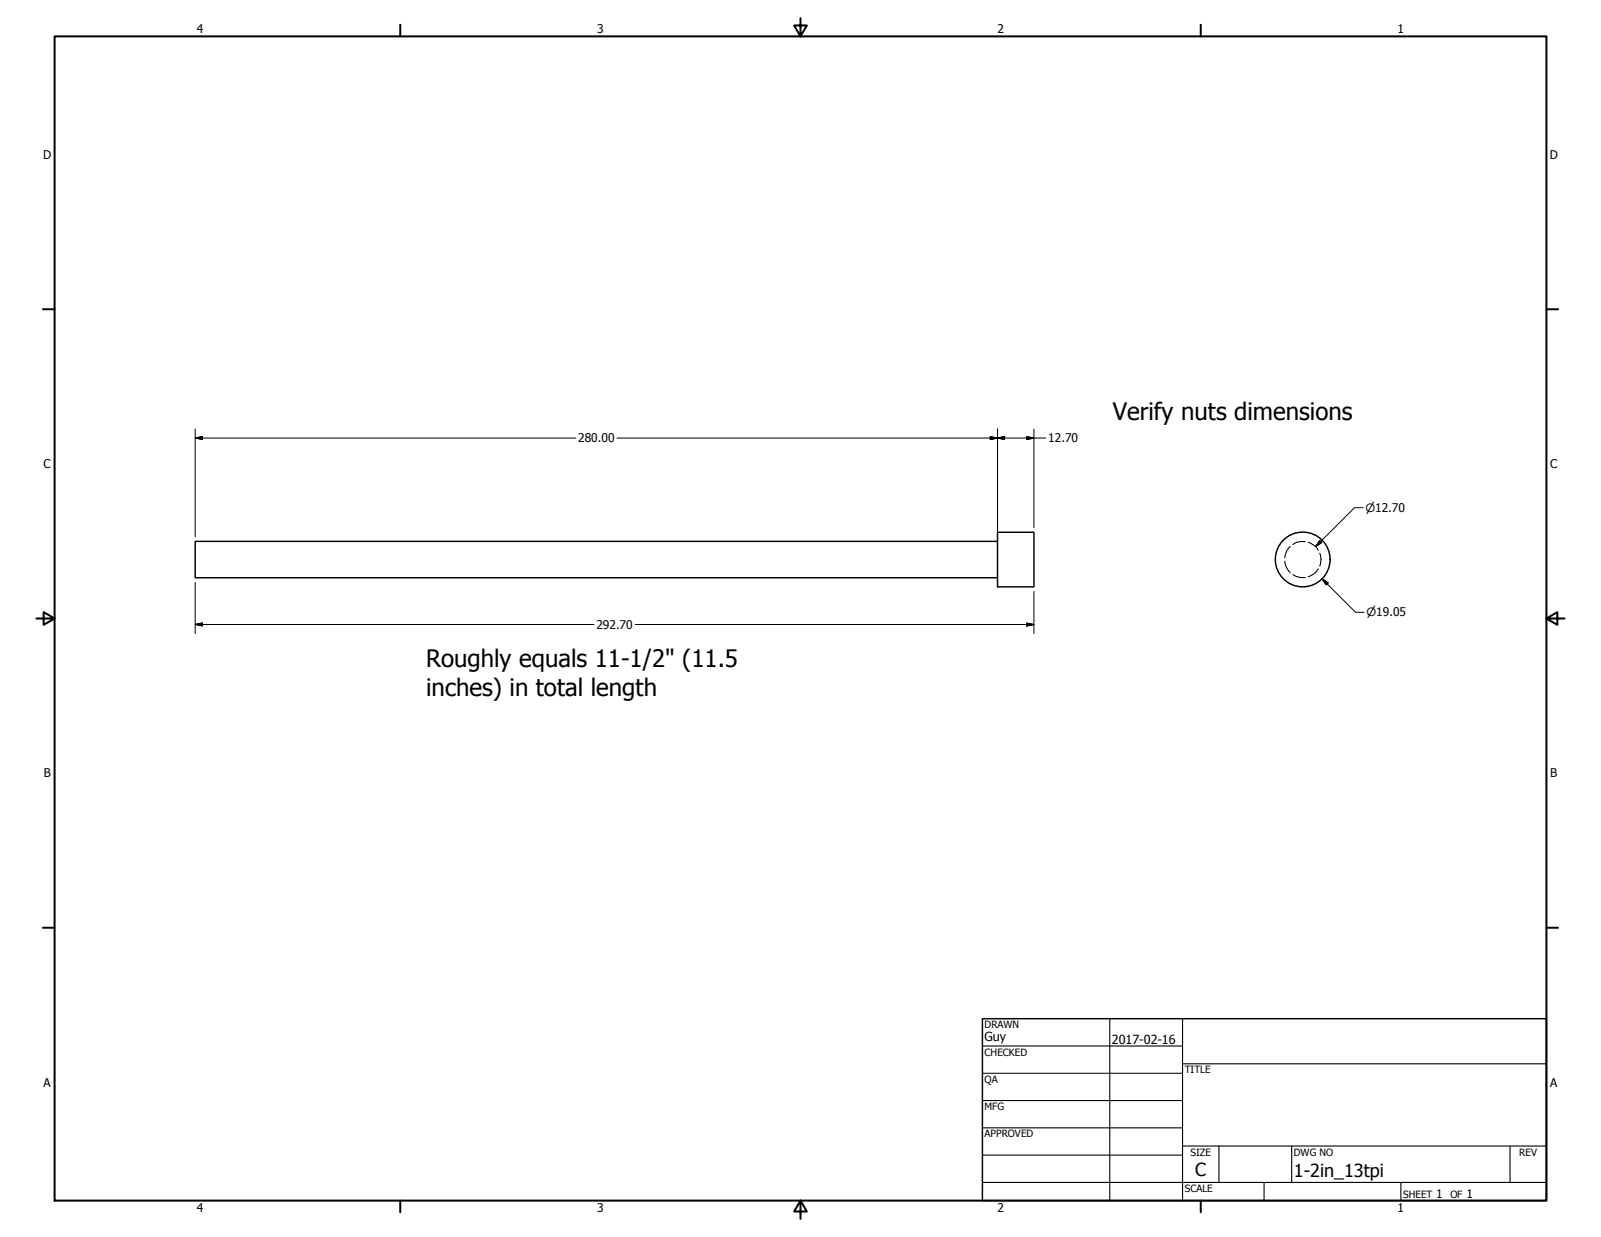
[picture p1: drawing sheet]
<svg xmlns="http://www.w3.org/2000/svg" width="559mm" height="432mm" viewBox="0 0 559 432" stroke-linecap="round" stroke-linejoin="round" font-family="sans-serif">
<!-- layer: Visible (ANSI) -->
<g fill="none" stroke="#000" stroke-width=".51">
<path d="M348.2 189h-280.1v12.7h280.1M348.2 185.8h12.7v19.1h-12.7z"/>
<circle cx="454.7" cy="195.3" r="9.6"/>
</g>
<!-- layer: Hidden (ANSI) -->
<path d="M448.4 195.9a5.8 5.8 0 0 0 1.9 4M450.3 190.8a5.5 5.5 0 0 0-1.9 4M455.5 189a6.4 6.4 0 0 0-4.3 1.1M456.6 189.3a6.4 6.4 0 0 1 3.5 2.8M460.1 198.6a5.9 5.9 0 0 1-3.5 2.7M460.6 193.1a5.8 5.8 0 0 1 0 4.4M451.2 200.6a6.4 6.4 0 0 0 4.3 1" fill="none" stroke="#000" stroke-width=".38"/>
<!-- layer: Border (ANSI) -->
<g fill="none" stroke="#000" stroke-width=".7">
<path d="M19 12.7h520.8v406.4h-520.8zM139.7 8.6v4.1M279.4 6.3v6.4l-2.2-3.8h4.4l-2.2 3.8M419.1 8.6v4.1M15 107.9h4M539.8 107.9h4M12.7 215.9h6.3l-3.8-2.2v4.4l3.8-2.2M539.8 215.9l3.8 2.2v-4.4l-3.8 2.2h6.3M15 323.8h4M539.8 323.8h4M139.7 419.1v4.1M279.4 419.1l2.2 3.8h-4.4l2.2-3.8v6.3"/>
<path d="M419.1 419.1v4.1"/>
</g>
<!-- layer: Title (ANSI) -->
<g fill="none" stroke="#000" stroke-width=".38">
<path d="M387.3 355.6v63.5M412.7 355.6v63.5M342.9 365.1h69.8M342.9 374.6h69.8M412.7 371.3h127.1M342.9 384.2h69.8M342.9 393.7h69.8M342.9 412.7h196.9M342.9 403.2h69.8M412.7 400h127.1M425.4 400v12.7M441.2 412.7v6.4"/>
<path d="M450.8 400v12.7M488.9 412.7v6.4M527 400v12.7"/>
</g>
<path d="M342.9 355.6h196.9v63.5h-196.9z" fill="none" stroke="#000" stroke-width=".51"/>
<!-- layer: Dimension (ANSI) -->
<g fill="none" stroke="#000" stroke-width=".35">
<path d="M68.1 152.9l2.6-.5v1zM68.1 152.9h132.9M68.1 149.7v37.7M215.3 152.9h149.8M345.6 152.4l2.6 .5-2.6 .5zM348.2 152.9l2.4-.5v1zM348.2 149.7v37.7M358.3 152.4l2.6 .5-2.6 .5zM360.9 149.7v34.5M475.8 177.2h-3l-13.6 13.6M460.6 188.7l.7 .7-2.1 1.4zM68.1 218l2.6-.5v1z"/>
<path d="M68.1 203.3v17.9M68.1 218h139.2M221.7 218h139.2M358.3 217.5l2.6 .5-2.6 .5zM360.9 206.4v14.8M461.5 202.1l2 1.4-.6 .7zM461.5 202.1l11.6 11.6h3"/>
</g>
<g fill="#000" stroke="#000" stroke-width=".35">
<path d="M68.1 152.9l2.6-.5zM68.1 152.9l2.6-.5v1zM345.6 153.4l2.6-.5zM345.6 152.4l2.6 .5-2.6 .5zM348.2 152.9l2.4-.5zM348.2 152.9l2.4-.5v1zM358.3 153.4l2.6-.5zM358.3 152.4l2.6 .5-2.6 .5zM460.6 188.7l-1.4 2.1zM460.6 188.7l.7 .7-2.1 1.4zM68.1 218l2.6-.5zM68.1 218l2.6-.5v1z"/>
<path d="M358.3 218.5l2.6-.5zM358.3 217.5l2.6 .5-2.6 .5zM461.5 202.1l2 1.4zM461.5 202.1l2 1.4-.6 .7z"/>
</g>
<g font-size="8.4">
<text x="388.4" y="146.6">Verify nuts dimensions</text>
<text x="148.7" y="232.9">Roughly equals 11-1/2&quot; (11.5</text>
<text x="148.7" y="243">inches) in total length</text>
</g>
<g font-size="6.3">
<text x="417.2" y="410.6">C</text>
<text x="451.6" y="410.7">1-2in_13tpi</text>
</g>
<g font-size="4.4">
<text x="343.7" y="363.5">Guy</text>
<text x="388.1" y="364.3">2017-02-16</text>
</g>
<g font-size="4.2">
<text x="68.7" y="11.7">4</text>
<text x="208.4" y="11.7">3</text>
<text x="348.1" y="11.7">2</text>
<text x="487.8" y="11.7">1</text>
<text x="15.1" y="55.5">D</text>
<text x="540.9" y="55.5">D</text>
<text x="201.8" y="154.4">280.00</text>
<text x="365.9" y="154.4">12.70</text>
<text x="15.2" y="163.4">C</text>
<text x="541" y="163.4">C</text>
<text x="208.2" y="219.5">292.70</text>
<text x="15.3" y="271.4">B</text>
<text x="541.1" y="271.4">B</text>
<text x="15.2" y="379.3">A</text>
<text x="541" y="379.3">A</text>
<text x="501.3" y="418.3">1</text>
<text x="511.8" y="418.3">1</text>
<text x="68.7" y="423.2">4</text>
<text x="208.4" y="423.2">3</text>
<text x="348.1" y="423.2">2</text>
<text x="487.8" y="423.2">1</text>
</g>
<g font-size="4">
<text x="476.6" y="178.7">⌀12.70</text>
<text x="476.9" y="215.2">⌀19.05</text>
</g>
<g font-size="3.5">
<text x="343.7" y="358.9">DRAWN</text>
<text x="343.7" y="368.5">CHECKED</text>
<text x="413.5" y="374.6">TITLE</text>
<text x="343.7" y="378">QA</text>
<text x="343.7" y="387.5">MFG</text>
<text x="343.7" y="397.1">APPROVED</text>
<text x="415.5" y="403.4">SIZE</text>
<text x="451.6" y="403.4">DWG NO</text>
<text x="530.3" y="403.4">REV</text>
<text x="413.5" y="416.1">SCALE</text>
<text x="489.7" y="418.3">SHEET</text>
<text x="506.2" y="418.3">OF</text>
</g>
</svg>
